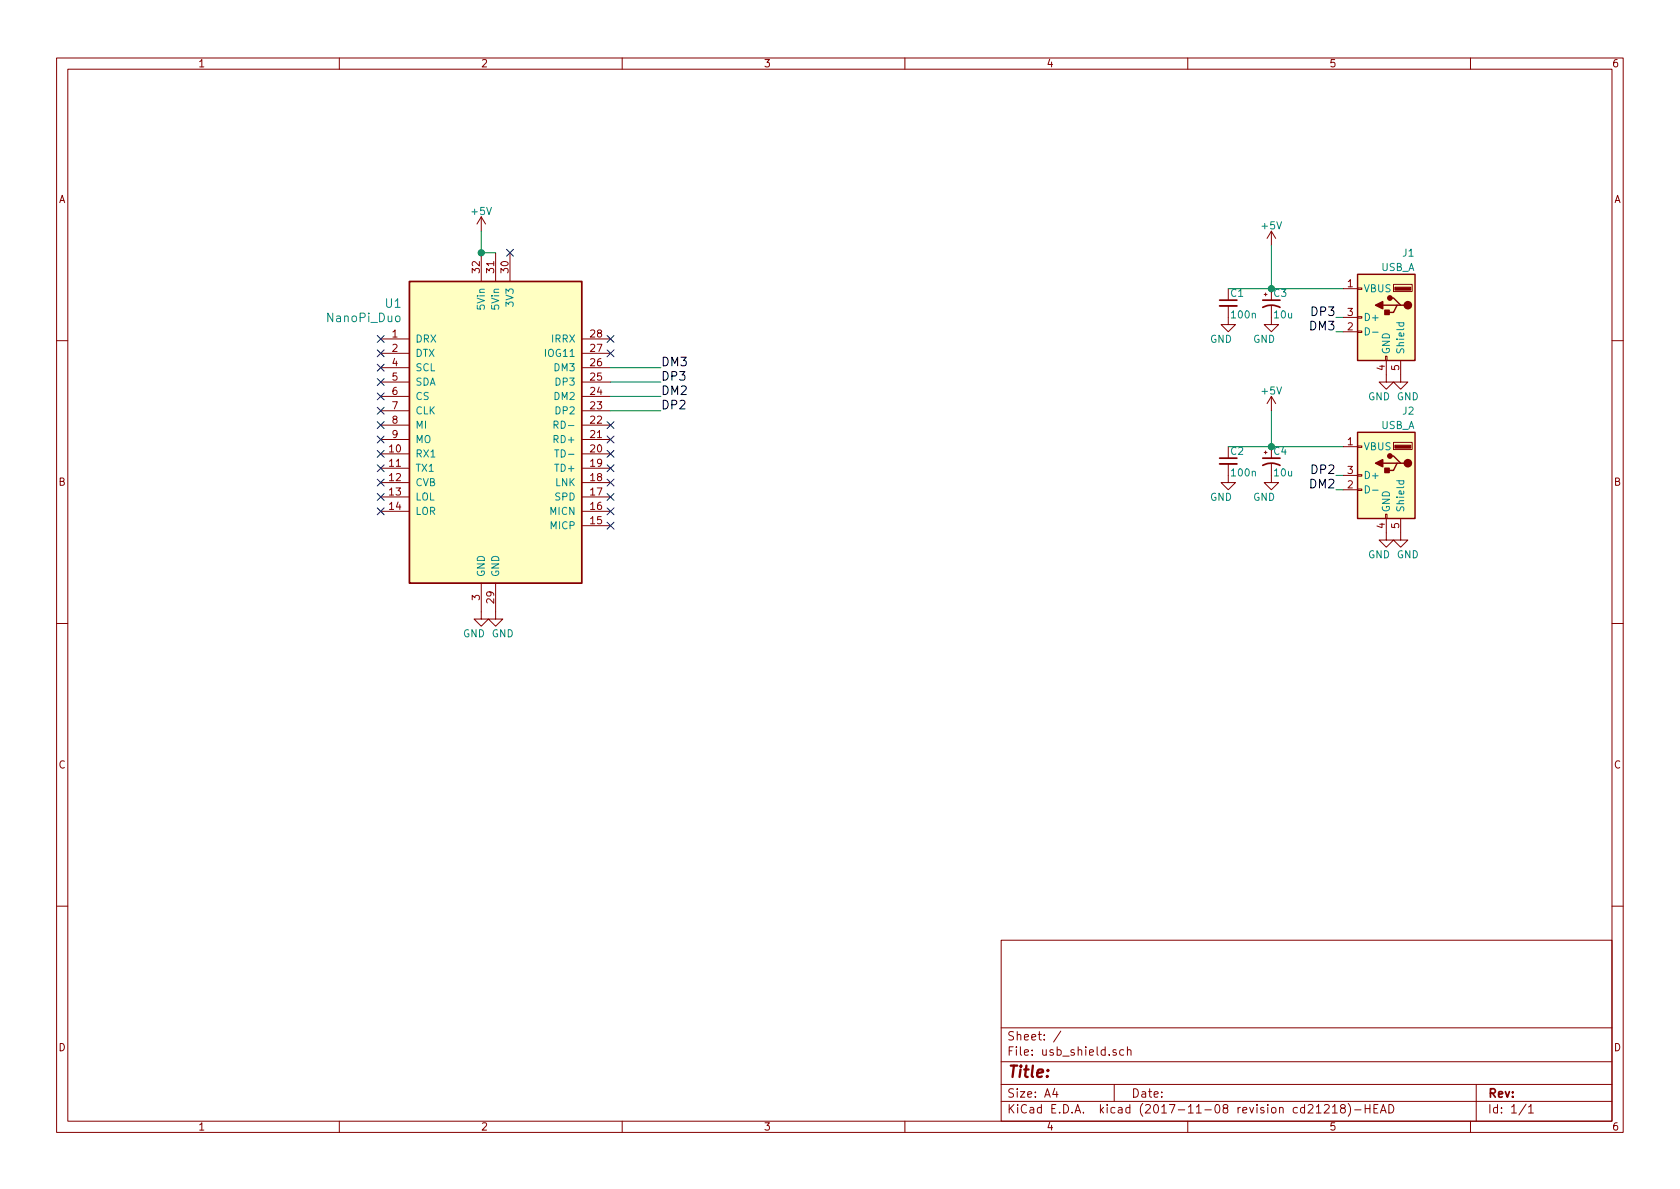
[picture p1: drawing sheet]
EESchema Schematic File Version 4
EELAYER 26 0
EELAYER END
$Descr A4 11693 8268
encoding utf-8
Sheet 1 1
Title ""
Date ""
Rev ""
Comp ""
Comment1 ""
Comment2 ""
Comment3 ""
Comment4 ""
$EndDescr
$Comp
L usb_shield-archive:NanoPi_Duo U1
U 1 1
P 3450 3000
F 0 "U1" H 2800 3900 60  0000 R CNN
F 1 "NanoPi_Duo" H 2800 3800 60  0000 R CNN
F 2 "myfootprints:nano_pi_duo_usb_shield" H 2650 3650 60  0001 C CNN
F 3 "" H 2650 3650 60  0001 C CNN
	1    3450 3000
	1    0    0    -1  
$EndComp
$Comp
L usb_shield-archive:GND #PWR01
U 1 1
P 3350 4250
F 0 "#PWR01" H 3350 4000 50  0001 C CNN
F 1 "GND" H 3300 4100 50  0000 C CNN
F 2 "" H 3350 4250 50  0001 C CNN
F 3 "" H 3350 4250 50  0001 C CNN
	1    3350 4250
	1    0    0    -1  
$EndComp
$Comp
L usb_shield-archive:GND #PWR02
U 1 1
P 3450 4250
F 0 "#PWR02" H 3450 4000 50  0001 C CNN
F 1 "GND" H 3500 4100 50  0000 C CNN
F 2 "" H 3450 4250 50  0001 C CNN
F 3 "" H 3450 4250 50  0001 C CNN
	1    3450 4250
	1    0    0    -1  
$EndComp
$Comp
L usb_shield-archive:USB_A J1
U 1 1
P 9650 2200
F 0 "J1" H 9450 2650 50  0000 L CNN
F 1 "USB_A" H 9450 2550 50  0000 L CNN
F 2 "Connectors:USB_A" H 9800 2150 50  0001 C CNN
F 3 "" H 9800 2150 50  0001 C CNN
	1    9650 2200
	-1   0    0    -1  
$EndComp
$Comp
L usb_shield-archive:USB_A J2
U 1 1
P 9650 3300
F 0 "J2" H 9450 3750 50  0000 L CNN
F 1 "USB_A" H 9450 3650 50  0000 L CNN
F 2 "Connectors:USB_A" H 9800 3250 50  0001 C CNN
F 3 "" H 9800 3250 50  0001 C CNN
	1    9650 3300
	-1   0    0    -1  
$EndComp
$Comp
L usb_shield-archive:CP1_Small C4
U 1 1
P 8850 3200
F 0 "C4" H 8860 3270 50  0000 L CNN
F 1 "10u" H 8860 3120 50  0000 L CNN
F 2 "Capacitors_Tantalum_SMD:CP_Tantalum_Case-B_EIA-3528-21_Hand" H 8850 3200 50  0001 C CNN
F 3 "" H 8850 3200 50  0001 C CNN
	1    8850 3200
	1    0    0    -1  
$EndComp
$Comp
L usb_shield-archive:C_Small C2
U 1 1
P 8550 3200
F 0 "C2" H 8560 3270 50  0000 L CNN
F 1 "100n" H 8560 3120 50  0000 L CNN
F 2 "Capacitors_SMD:C_0805_HandSoldering" H 8550 3200 50  0001 C CNN
F 3 "" H 8550 3200 50  0001 C CNN
	1    8550 3200
	1    0    0    -1  
$EndComp
$Comp
L usb_shield-archive:GND #PWR03
U 1 1
P 9750 2600
F 0 "#PWR03" H 9750 2350 50  0001 C CNN
F 1 "GND" H 9800 2450 50  0000 C CNN
F 2 "" H 9750 2600 50  0001 C CNN
F 3 "" H 9750 2600 50  0001 C CNN
	1    9750 2600
	1    0    0    -1  
$EndComp
$Comp
L usb_shield-archive:GND #PWR04
U 1 1
P 9650 2600
F 0 "#PWR04" H 9650 2350 50  0001 C CNN
F 1 "GND" H 9600 2450 50  0000 C CNN
F 2 "" H 9650 2600 50  0001 C CNN
F 3 "" H 9650 2600 50  0001 C CNN
	1    9650 2600
	1    0    0    -1  
$EndComp
$Comp
L usb_shield-archive:GND #PWR05
U 1 1
P 8550 3300
F 0 "#PWR05" H 8550 3050 50  0001 C CNN
F 1 "GND" H 8500 3150 50  0000 C CNN
F 2 "" H 8550 3300 50  0001 C CNN
F 3 "" H 8550 3300 50  0001 C CNN
	1    8550 3300
	1    0    0    -1  
$EndComp
$Comp
L usb_shield-archive:GND #PWR06
U 1 1
P 8850 3300
F 0 "#PWR06" H 8850 3050 50  0001 C CNN
F 1 "GND" H 8800 3150 50  0000 C CNN
F 2 "" H 8850 3300 50  0001 C CNN
F 3 "" H 8850 3300 50  0001 C CNN
	1    8850 3300
	1    0    0    -1  
$EndComp
$Comp
L usb_shield-archive:CP1_Small C3
U 1 1
P 8850 2100
F 0 "C3" H 8860 2170 50  0000 L CNN
F 1 "10u" H 8860 2020 50  0000 L CNN
F 2 "Capacitors_Tantalum_SMD:CP_Tantalum_Case-B_EIA-3528-21_Hand" H 8850 2100 50  0001 C CNN
F 3 "" H 8850 2100 50  0001 C CNN
	1    8850 2100
	1    0    0    -1  
$EndComp
$Comp
L usb_shield-archive:C_Small C1
U 1 1
P 8550 2100
F 0 "C1" H 8560 2170 50  0000 L CNN
F 1 "100n" H 8560 2020 50  0000 L CNN
F 2 "Capacitors_SMD:C_0805_HandSoldering" H 8550 2100 50  0001 C CNN
F 3 "" H 8550 2100 50  0001 C CNN
	1    8550 2100
	1    0    0    -1  
$EndComp
$Comp
L usb_shield-archive:GND #PWR07
U 1 1
P 8550 2200
F 0 "#PWR07" H 8550 1950 50  0001 C CNN
F 1 "GND" H 8500 2050 50  0000 C CNN
F 2 "" H 8550 2200 50  0001 C CNN
F 3 "" H 8550 2200 50  0001 C CNN
	1    8550 2200
	1    0    0    -1  
$EndComp
$Comp
L usb_shield-archive:GND #PWR08
U 1 1
P 8850 2200
F 0 "#PWR08" H 8850 1950 50  0001 C CNN
F 1 "GND" H 8800 2050 50  0000 C CNN
F 2 "" H 8850 2200 50  0001 C CNN
F 3 "" H 8850 2200 50  0001 C CNN
	1    8850 2200
	1    0    0    -1  
$EndComp
Text Label 4600 2550 0    60   ~ 0
DM3
Text Label 4600 2650 0    60   ~ 0
DP3
Text Label 4600 2750 0    60   ~ 0
DM2
Text Label 4600 2850 0    60   ~ 0
DP2
NoConn ~ 4250 2350
NoConn ~ 4250 2450
NoConn ~ 4250 2950
NoConn ~ 4250 3050
NoConn ~ 4250 3150
NoConn ~ 4250 3250
NoConn ~ 4250 3350
NoConn ~ 4250 3450
NoConn ~ 4250 3550
NoConn ~ 4250 3650
NoConn ~ 2650 3550
NoConn ~ 2650 3450
NoConn ~ 2650 3350
NoConn ~ 2650 3250
NoConn ~ 2650 3150
NoConn ~ 2650 3050
NoConn ~ 2650 2950
NoConn ~ 2650 2850
NoConn ~ 2650 2750
NoConn ~ 2650 2650
NoConn ~ 2650 2550
NoConn ~ 2650 2450
NoConn ~ 2650 2350
$Comp
L usb_shield-archive:+5V #PWR09
U 1 1
P 3350 1600
F 0 "#PWR09" H 3350 1450 50  0001 C CNN
F 1 "+5V" H 3350 1740 50  0000 C CNN
F 2 "" H 3350 1600 50  0001 C CNN
F 3 "" H 3350 1600 50  0001 C CNN
	1    3350 1600
	1    0    0    -1  
$EndComp
$Comp
L usb_shield-archive:+5V #PWR010
U 1 1
P 8850 1700
F 0 "#PWR010" H 8850 1550 50  0001 C CNN
F 1 "+5V" H 8850 1840 50  0000 C CNN
F 2 "" H 8850 1700 50  0001 C CNN
F 3 "" H 8850 1700 50  0001 C CNN
	1    8850 1700
	1    0    0    -1  
$EndComp
$Comp
L usb_shield-archive:+5V #PWR011
U 1 1
P 8850 2850
F 0 "#PWR011" H 8850 2700 50  0001 C CNN
F 1 "+5V" H 8850 2990 50  0000 C CNN
F 2 "" H 8850 2850 50  0001 C CNN
F 3 "" H 8850 2850 50  0001 C CNN
	1    8850 2850
	1    0    0    -1  
$EndComp
Text Label 9300 2200 2    60   ~ 0
DP3
Text Label 9300 2300 2    60   ~ 0
DM3
Wire Wire Line
	8550 3100 8850 3100
Connection ~ 8850 3100
Wire Wire Line
	8550 2000 8850 2000
Connection ~ 8850 2000
Wire Wire Line
	4250 2550 4600 2550
Wire Wire Line
	4250 2650 4600 2650
Wire Wire Line
	4250 2750 4600 2750
Wire Wire Line
	4250 2850 4600 2850
Wire Wire Line
	3450 1750 3350 1750
Wire Wire Line
	3350 1750 3350 1600
Connection ~ 3350 1750
Wire Wire Line
	8850 2000 8850 1700
Wire Wire Line
	8850 3100 8850 2850
Wire Wire Line
	9350 2200 9300 2200
Wire Wire Line
	9350 2300 9300 2300
Wire Wire Line
	9350 3300 9300 3300
Wire Wire Line
	9350 3400 9300 3400
Text Label 9300 3300 2    60   ~ 0
DP2
Text Label 9300 3400 2    60   ~ 0
DM2
$Comp
L usb_shield-archive:GND #PWR012
U 1 1
P 9750 3700
F 0 "#PWR012" H 9750 3450 50  0001 C CNN
F 1 "GND" H 9800 3550 50  0000 C CNN
F 2 "" H 9750 3700 50  0001 C CNN
F 3 "" H 9750 3700 50  0001 C CNN
	1    9750 3700
	1    0    0    -1  
$EndComp
$Comp
L usb_shield-archive:GND #PWR013
U 1 1
P 9650 3700
F 0 "#PWR013" H 9650 3450 50  0001 C CNN
F 1 "GND" H 9600 3550 50  0000 C CNN
F 2 "" H 9650 3700 50  0001 C CNN
F 3 "" H 9650 3700 50  0001 C CNN
	1    9650 3700
	1    0    0    -1  
$EndComp
NoConn ~ 3550 1750
Wire Wire Line
	8850 3100 9350 3100
Wire Wire Line
	8850 2000 9350 2000
$EndSCHEMATC
